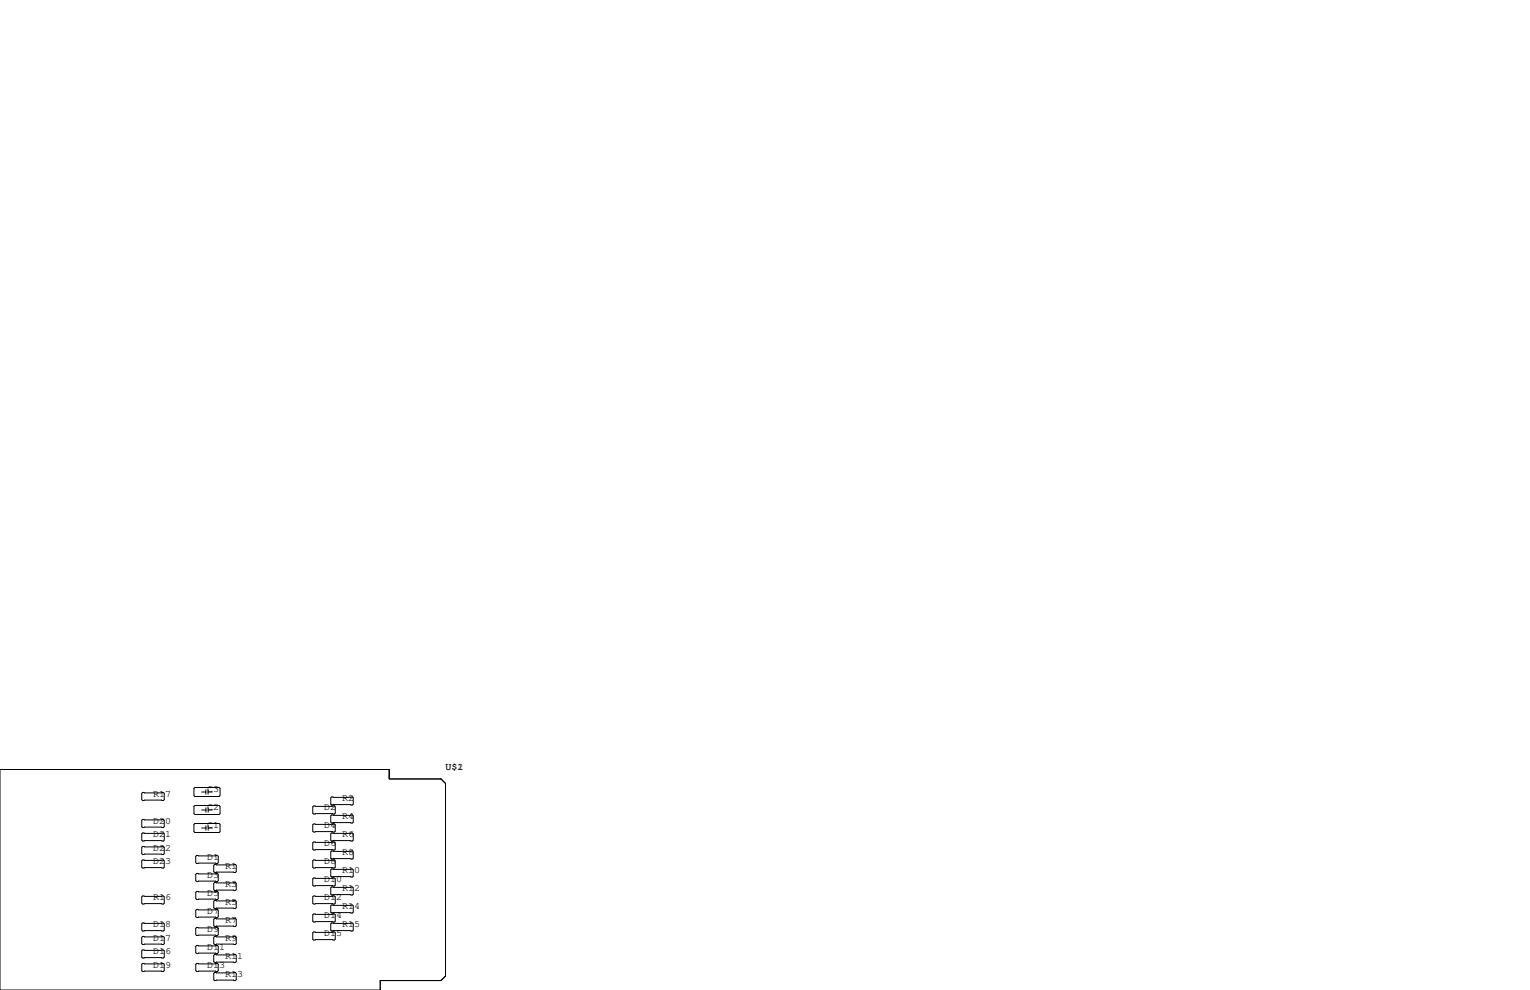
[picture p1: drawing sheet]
<svg xmlns="http://www.w3.org/2000/svg" width="432mm" height="279mm" viewBox="0 0 432 279" stroke-linecap="round" stroke-linejoin="round" font-family="sans-serif">
<g fill="none" stroke="#000" stroke-width=".28">
<path d="M0 217.2h109.9v2.6h14.6l1.2 1.3v54.4l-1.2 1.2h-17.2v2.7h-107.3zM40.3 223.6h5.8l.3 .3v1.8l-.3 .2h-5.8l-.3-.2v-1.8zM40.3 231.3h5.8l.3 .2v1.8l-.3 .3h-5.8l-.3-.3v-1.8zM40.3 235.1h5.8l.3 .2v1.8l-.3 .3h-5.8l-.3-.3v-1.8zM40.3 238.9h5.8l.3 .2v1.8l-.3 .3h-5.8l-.3-.3v-1.8zM54.7 222.5l.3-.3h6.8l.3 .3v2l-.3 .3h-6.8l-.3-.3zM54.7 227.6l.3-.3h6.8l.3 .3v2l-.3 .3h-6.8l-.3-.3zM54.7 232.7l.3-.3h6.8l.3 .3v2l-.3 .2h-6.8l-.3-.2zM56.9 228.6h1.2M56.9 233.7h1.2M56.9 223.5h1.2M58.1 222.9v1.3"/>
<path d="M58.1 228v1.2M58.1 233v1.3M58.7 222.9v1.3M58.7 223.5h1.2M58.8 228.6h1.1M58.8 228v1.2M58.8 233v1.3M58.8 233.7h1.1M88.5 227.5h5.9l.2 .2v1.8l-.2 .2h-5.9l-.2-.2v-1.8zM88.5 232.5h5.9l.2 .3v1.8l-.2 .2h-5.9l-.2-.2v-1.8zM88.5 237.6h5.9l.2 .3v1.7l-.2 .3h-5.9l-.2-.3v-1.7zM93.6 235.1h5.8l.3 .2v1.8l-.3 .3h-5.8l-.3-.3v-1.8z"/>
<path d="M93.6 224.9h5.8l.3 .3v1.7l-.3 .3h-5.8l-.3-.3v-1.7zM93.6 230h5.8l.3 .3v1.7l-.3 .3h-5.8l-.3-.3v-1.7zM40 253.1l.3-.2h5.8l.3 .2v1.8l-.3 .2h-5.8l-.3-.2zM40.3 242.7h5.8l.3 .3v1.7l-.3 .3h-5.8l-.3-.3v-1.7zM55.2 256.9l.3-.2h5.8l.3 .2v1.8l-.3 .3h-5.8l-.3-.3zM55.2 246.8l.3-.3h5.8l.3 .3v1.7l-.3 .3h-5.8l-.3-.3zM55.2 251.8l.3-.2h5.8l.3 .2v1.8l-.3 .3h-5.8l-.3-.3zM55.5 241.4h5.8l.3 .3v1.8l-.3 .2h-5.8l-.3-.2v-1.8zM60.3 259.5l.3-.3h5.8l.3 .3v1.7l-.3 .3h-5.8l-.3-.3zM60.3 254.4l.3-.3h5.8l.3 .3v1.8l-.3 .2h-5.8l-.3-.2zM60.3 249.3l.3-.3h5.8l.3 .3v1.8l-.3 .2h-5.8l-.3-.2zM60.6 244h5.8l.3 .2v1.8l-.3 .3h-5.8l-.3-.3v-1.8z"/>
<path d="M88.3 248l.2-.2h5.9l.2 .2v1.8l-.2 .3h-5.9l-.2-.3zM88.3 253.1l.2-.2h5.9l.2 .2v1.8l-.2 .2h-5.9l-.2-.2zM88.3 258.2l.2-.3h5.9l.2 .3v1.8l-.2 .2h-5.9l-.2-.2zM88.5 242.7h5.9l.2 .3v1.7l-.2 .3h-5.9l-.2-.3v-1.7zM93.3 245.5l.3-.3h5.8l.3 .3v1.8l-.3 .2h-5.8l-.3-.2zM93.3 250.6l.3-.3h5.8l.3 .3v1.7l-.3 .3h-5.8l-.3-.3zM93.3 255.7l.3-.3h5.8l.3 .3v1.7l-.3 .3h-5.8l-.3-.3zM93.6 240.2h5.8l.3 .2v1.8l-.3 .2h-5.8l-.3-.2v-1.8zM40 260.7l.3-.2h5.8l.3 .2v1.8l-.3 .3h-5.8l-.3-.3zM40 264.5l.3-.2h5.8l.3 .2v1.8l-.3 .3h-5.8l-.3-.3zM40 268.4l.3-.3h5.8l.3 .3v1.7l-.3 .3h-5.8l-.3-.3zM40 272.2l.3-.3h5.8l.3 .3v1.7l-.3 .3h-5.8l-.3-.3z"/>
<path d="M55.2 262l.3-.3h5.8l.3 .3v1.8l-.3 .2h-5.8l-.3-.2zM55.2 267.1l.3-.3h5.8l.3 .3v1.8l-.3 .2h-5.8l-.3-.2zM55.2 272.2l.3-.3h5.8l.3 .3v1.7l-.3 .3h-5.8l-.3-.3zM60.3 274.7l.3-.3h5.8l.3 .3v1.8l-.3 .2h-5.8l-.3-.2zM60.3 264.5l.3-.2h5.8l.3 .2v1.8l-.3 .3h-5.8l-.3-.3zM60.3 269.6l.3-.2h5.8l.3 .2v1.8l-.3 .3h-5.8l-.3-.3zM88.3 263.3l.2-.3h5.9l.2 .3v1.7l-.2 .3h-5.9l-.2-.3zM93.3 260.7l.3-.2h5.8l.3 .2v1.8l-.3 .3h-5.8l-.3-.3z"/>
</g>
<g font-size="2.8">
<text x="125.7" y="217.2">U$1</text>
<text x="129.1" y="217.2">2</text>
<text x="43.2" y="224.8">R17</text>
<text x="58.4" y="223.5">C3</text>
<text x="96.5" y="226.1">R2</text>
<text x="43.2" y="232.4">D20</text>
<text x="58.4" y="228.6">C2</text>
<text x="58.4" y="233.7">C1</text>
<text x="91.4" y="228.6">D2</text>
<text x="91.4" y="233.7">D4</text>
<text x="96.5" y="231.1">R4</text>
<text x="43.2" y="236.2">D21</text>
<text x="91.4" y="238.8">D6</text>
<text x="96.5" y="236.2">R6</text>
<text x="43.2" y="240">D22</text>
<text x="43.2" y="243.8">D23</text>
<text x="58.4" y="242.6">D1</text>
<text x="63.5" y="245.1">R1</text>
<text x="91.4" y="243.8">D8</text>
<text x="96.5" y="241.3">R8</text>
<text x="58.4" y="247.6">D3</text>
<text x="63.5" y="250.2">R3</text>
<text x="91.4" y="248.9">D10</text>
<text x="96.5" y="246.4">R10</text>
<text x="96.5" y="251.5">R12</text>
<text x="43.2" y="254">R16</text>
<text x="58.4" y="252.7">D5</text>
<text x="58.4" y="257.8">D7</text>
<text x="63.5" y="255.3">R5</text>
<text x="91.4" y="254">D12</text>
<text x="96.5" y="256.5">R14</text>
<text x="43.2" y="261.6">D18</text>
<text x="58.4" y="262.9">D9</text>
<text x="63.5" y="260.3">R7</text>
<text x="91.4" y="259.1">D14</text>
<text x="96.5" y="261.6">R15</text>
<text x="43.2" y="269.2">D16</text>
<text x="43.2" y="265.4">D17</text>
<text x="58.4" y="268">D11</text>
<text x="63.5" y="265.4">R9</text>
<text x="91.4" y="264.2">D15</text>
<text x="43.2" y="273">D19</text>
<text x="58.4" y="273">D13</text>
<text x="63.5" y="270.5">R11</text>
<text x="63.5" y="275.6">R13</text>
</g>
</svg>
